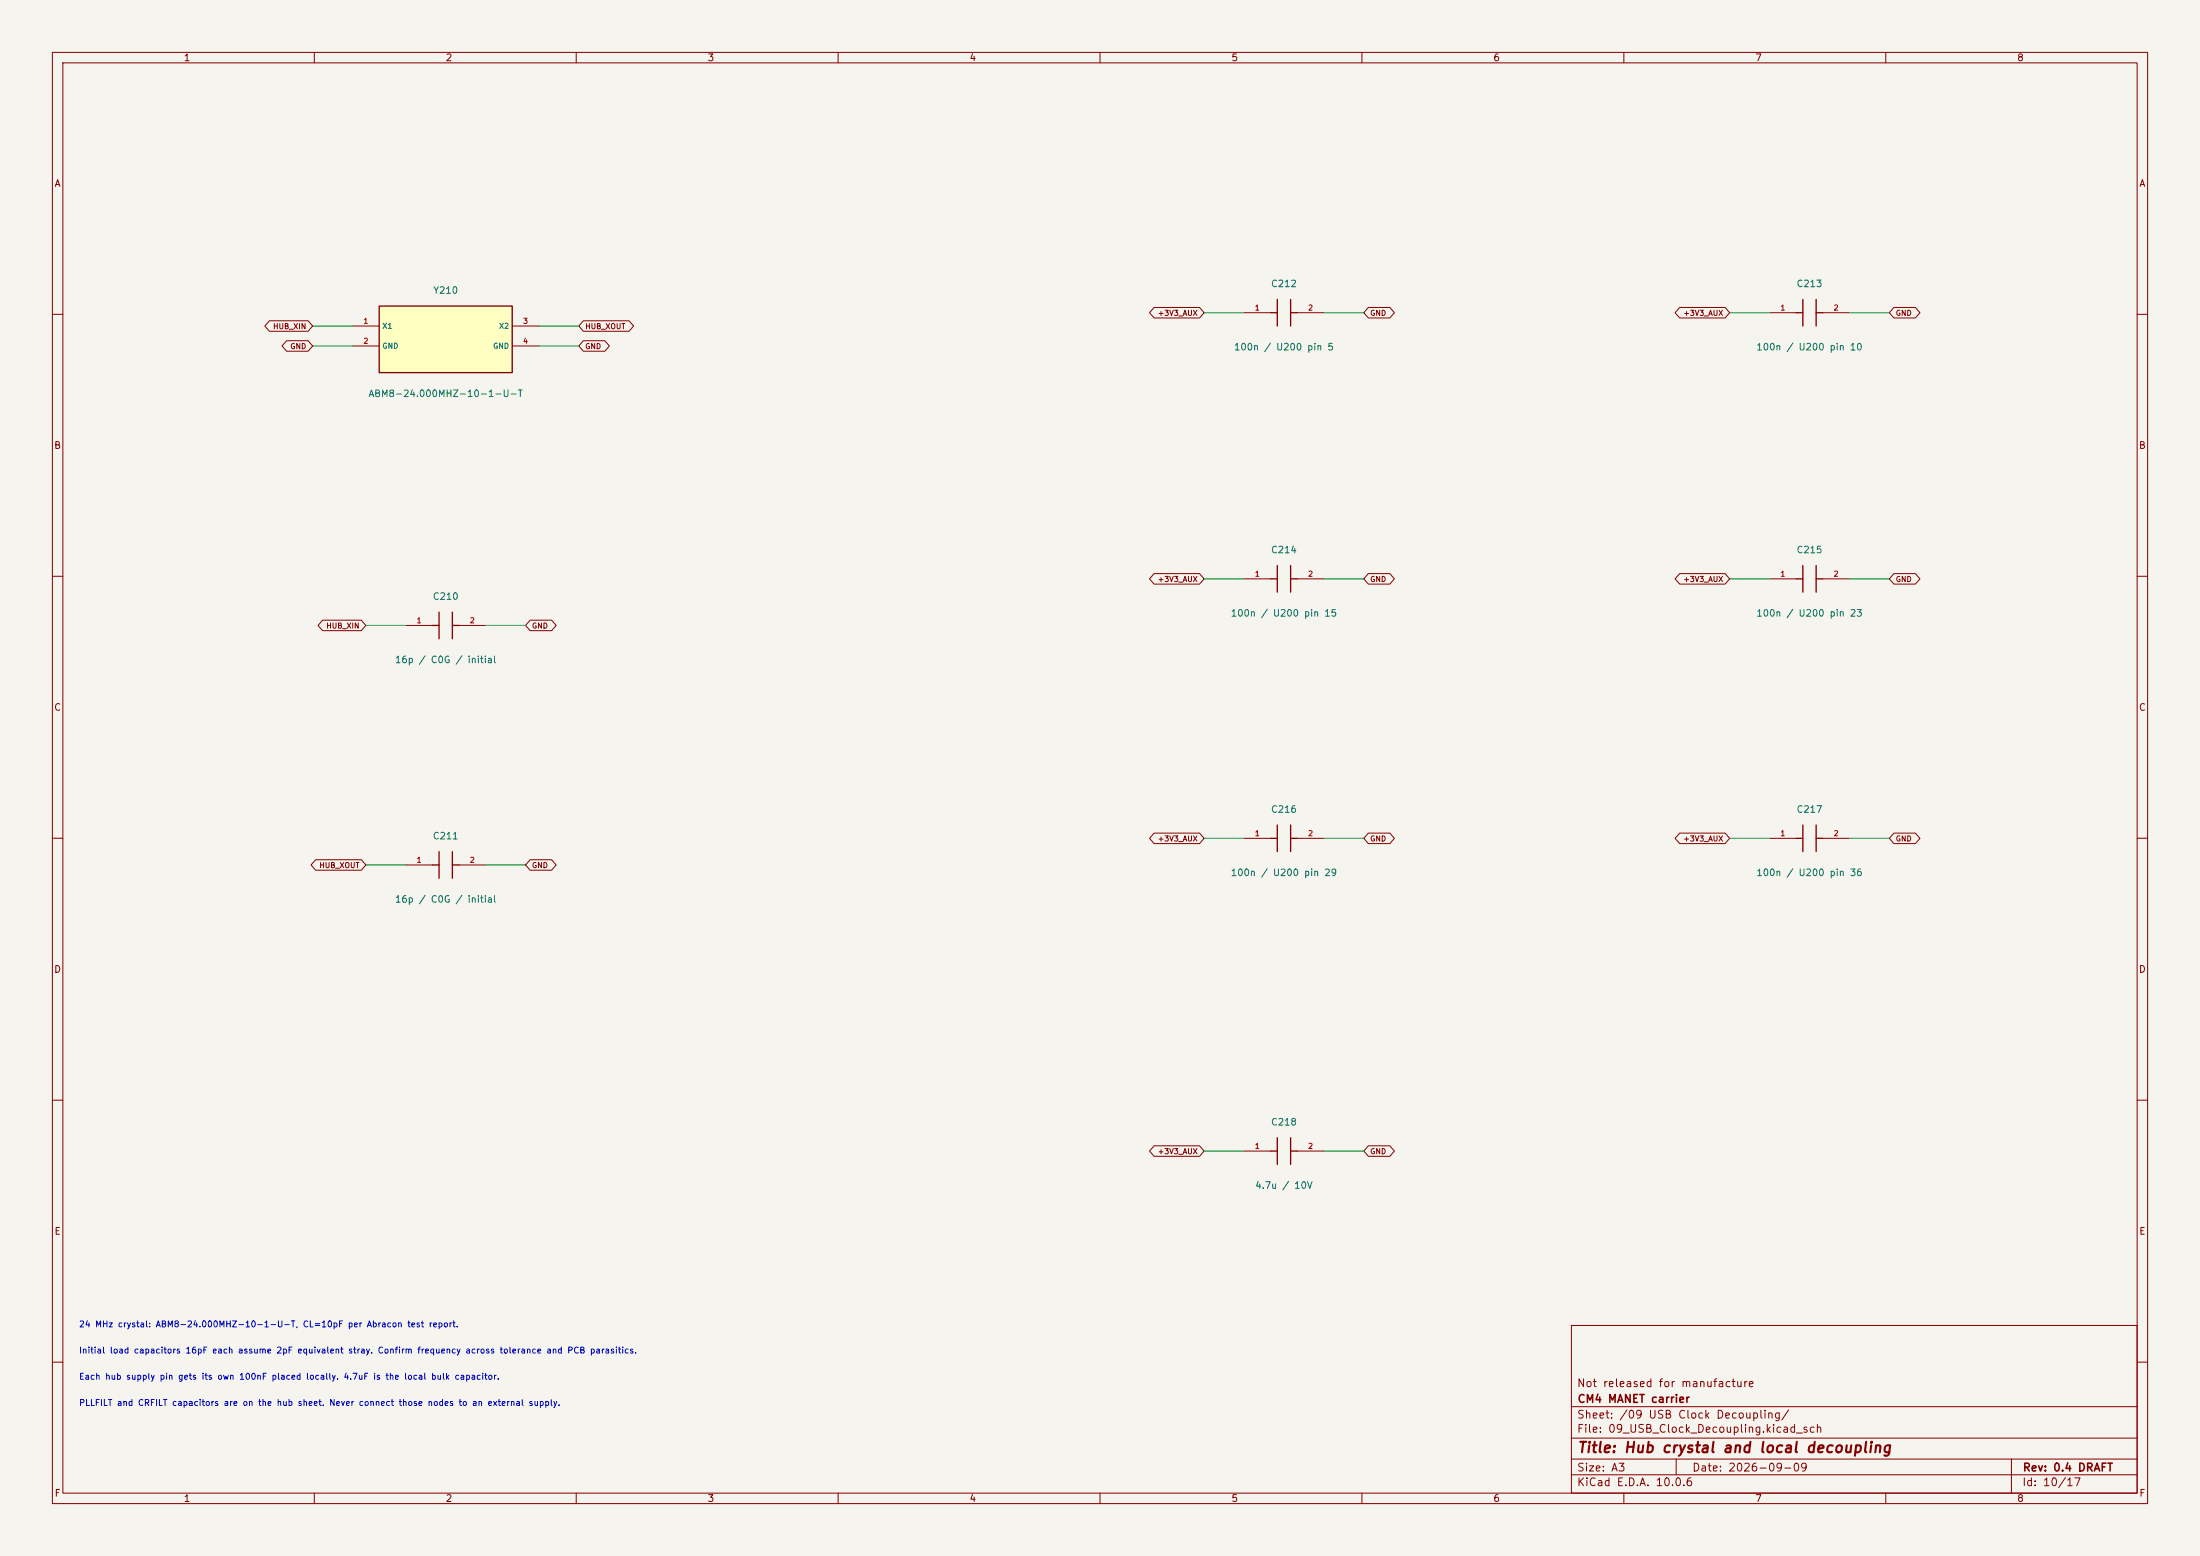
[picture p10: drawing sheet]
<svg xmlns="http://www.w3.org/2000/svg" width="420mm" height="297mm" viewBox="0 0 420 297" stroke-linecap="round" stroke-linejoin="round" font-family="sans-serif">
<path d="M0 0h420v297h-420z" fill="#f5f4ef" stroke="#f5f4ef" stroke-width=".19"/>
<g fill="none" stroke="#840000" stroke-width=".19">
<path d="M10 10h400v277h-400zM12 12h396v273h-396zM60 10v2M110 10v2M160 10v2M210 10v2M260 10v2M310 10v2M360 10v2M337.8 59.7h5.1M348 59.7h5.1M10 60h2"/>
<path d="M408 60h2M10 110h2M408 110h2M10 160h2M408 160h2M10 210h2M408 210h2M300 253h108v32h-108zM10 260h2M300 278.5h108M300 274.5h108M300 268.5h108"/>
<path d="M320 278.5v3M384 278.5v6.5M408 260h2M60 285v2M110 285v2M160 285v2M210 285v2M260 285v2M300 281.5h108M310 285v2M360 285v2"/>
</g>
<path d="M342.9 59.7h1.3M344.2 57.2v5M346.7 59.7h1.3M346.7 57.2v5" fill="none" stroke="#840000" stroke-width=".25"/>
<path d="M72.4 58.4h25.4v12.7h-25.4z" fill="#ffffc2"/>
<g fill="none" stroke="#840000" stroke-width=".25">
<path d="M72.4 58.4h25.4v12.7h-25.4zM242.6 59.7h1.2M243.8 57.2v5M246.4 59.7h1.2M246.4 57.2v5M82.5 119.4h1.3M83.8 116.8v5.1M86.4 116.8v5.1M86.4 119.4h1.2M242.6 110.5h1.2M243.8 108v5M246.4 108v5"/>
<path d="M246.4 110.5h1.2M342.9 110.5h1.3M344.2 108v5M346.7 110.5h1.3M346.7 108v5M243.8 157.5v5.1M246.4 157.5v5.1M344.2 157.5v5.1M346.7 157.5v5.1M82.5 165.1h1.3M83.8 162.6v5M86.4 165.1h1.2"/>
<path d="M86.4 162.6v5M242.6 160h1.2M246.4 160h1.2M342.9 160h1.3M346.7 160h1.3M242.6 219.7h1.2M243.8 217.2v5M246.4 217.2v5M246.4 219.7h1.2"/>
</g>
<g fill="none" stroke="#840000" stroke-width=".19">
<path d="M220.3 58.7h8.7l.9 1-.9 1h-8.7l-.8-1zM237.5 59.7h5.1M247.6 59.7h5.1M261.2 58.7h4.1l.9 1-.9 1h-4.1l-.9-1zM320.7 58.7h8.6l.9 1-.9 1h-8.6l-.9-1zM361.6 58.7h4.1l.8 1-.8 1h-4.1l-.9-1zM51.4 61.2h7.4l.9 1-.9 1h-7.4l-.8-1zM54.7 65h4.1l.9 1-.9 1h-4.1l-.9-1zM67.3 62.2h5.1M67.3 66h5.1M97.8 62.2h5.1M97.8 66h5.1"/>
<path d="M111.4 61.2h8.7l.9 1-.9 1h-8.7l-.9-1zM111.4 65h4.1l.8 1-.8 1h-4.1l-.9-1zM61.6 118.4h7.4l.8 1-.8 1h-7.4l-.9-1zM77.5 119.4h5M87.6 119.4h5.1M101.2 118.4h4.1l.9 1-.9 1h-4.1l-.9-1zM220.3 109.5h8.7l.9 1-.9 1h-8.7l-.8-1zM237.5 110.5h5.1M247.6 110.5h5.1M261.2 109.5h4.1l.9 1-.9 1h-4.1l-.9-1zM320.7 109.5h8.6l.9 1-.9 1h-8.6l-.9-1zM337.8 110.5h5.1"/>
<path d="M348 110.5h5.1M361.6 109.5h4.1l.8 1-.8 1h-4.1l-.9-1zM220.3 159h8.7l.9 1-.9 1h-8.7l-.8-1zM261.2 159h4.1l.9 1-.9 1h-4.1l-.9-1zM320.7 159h8.6l.9 1-.9 1h-8.6l-.9-1zM361.6 159h4.1l.8 1-.8 1h-4.1l-.9-1zM60.3 164.1h8.7l.8 1-.8 1h-8.7l-.9-1zM77.5 165.1h5M87.6 165.1h5.1M101.2 164.1h4.1l.9 1-.9 1h-4.1l-.9-1zM237.5 160h5.1M247.6 160h5.1"/>
<path d="M337.8 160h5.1M348 160h5.1M220.3 218.7h8.7l.9 1-.9 1h-8.7l-.8-1zM237.5 219.7h5.1M247.6 219.7h5.1M261.2 218.7h4.1l.9 1-.9 1h-4.1l-.9-1z"/>
</g>
<g fill="none" stroke="#009600" stroke-width=".19">
<path d="M229.9 59.7h7.6M252.7 59.7h7.6M330.2 59.7h7.6M353.1 59.7h7.6M59.7 66h7.6M59.7 62.2h7.6M102.9 66h7.6M102.9 62.2h7.6M69.8 119.4h7.7M92.7 119.4h7.6M229.9 110.5h7.6M252.7 110.5h7.6"/>
<path d="M330.2 110.5h7.6M353.1 110.5h7.6M69.8 165.1h7.7M92.7 165.1h7.6M229.9 160h7.6M252.7 160h7.6M330.2 160h7.6M353.1 160h7.6M229.9 219.7h7.6M252.7 219.7h7.6"/>
</g>
<text font-size="2" fill="#840000" x="301" y="277.8">Title: Hub crystal and local decoupling</text>
<g font-size="1.5" fill="#840000">
<text x="300.9" y="265.1">Not released for manufacture</text>
<text x="301" y="268.1">CM4 MANET carrier</text>
<text x="300.9" y="273.8">File: 09_USB_Clock_Decoupling.kicad_sch</text>
<text x="300.9" y="271.1">Sheet: /09 USB Clock Decoupling/</text>
<text x="300.9" y="281.2">Size: A3</text>
<text x="322.9" y="281.2">Date: 2026-09-09</text>
<text x="386" y="281.2">Rev: 0.4 DRAFT</text>
<text x="300.9" y="284">KiCad E.D.A. 10.0.6</text>
<text x="385.9" y="284">Id: 10/17</text>
</g>
<g font-size="1.3" fill="#840000">
<text x="35" y="12">1</text>
<text x="85" y="12">2</text>
<text x="135" y="12">3</text>
<text x="185" y="12">4</text>
<text x="235" y="12">5</text>
<text x="285" y="12">6</text>
<text x="335" y="12">7</text>
<text x="385" y="12">8</text>
<text x="10.3" y="36">A</text>
<text x="408.3" y="36">A</text>
<text x="10.2" y="86">B</text>
<text x="408.2" y="86">B</text>
<text x="10.2" y="136">C</text>
<text x="408.2" y="136">C</text>
<text x="10.2" y="186">D</text>
<text x="408.2" y="186">D</text>
<text x="10.3" y="236">E</text>
<text x="408.3" y="236">E</text>
<text x="10.3" y="286">F</text>
<text x="35" y="287">1</text>
<text x="85" y="287">2</text>
<text x="135" y="287">3</text>
<text x="185" y="287">4</text>
<text x="235" y="287">5</text>
<text x="285" y="287">6</text>
<text x="335" y="287">7</text>
<text x="385" y="287">8</text>
<text x="408.3" y="286">F</text>
</g>
<g font-size="1.3" fill="#006464">
<text x="82.6" y="56.4">Y210</text>
<text x="242.5" y="55.1">C212</text>
<text x="342.9" y="55.1">C213</text>
<text x="235.5" y="67.2">100n / U200 pin 5</text>
<text x="335.2" y="67.2">100n / U200 pin 10</text>
<text x="70.2" y="76.1">ABM8-24.000MHZ-10-1-U-T</text>
<text x="242.5" y="105.9">C214</text>
<text x="342.9" y="105.9">C215</text>
<text x="82.5" y="114.8">C210</text>
<text x="234.9" y="118">100n / U200 pin 15</text>
<text x="335.2" y="118">100n / U200 pin 23</text>
<text x="75.3" y="126.9">16p / C0G / initial</text>
<text x="242.5" y="155.4">C216</text>
<text x="342.9" y="155.4">C217</text>
<text x="82.5" y="160.5">C211</text>
<text x="234.9" y="167.5">100n / U200 pin 29</text>
<text x="335.2" y="167.5">100n / U200 pin 36</text>
<text x="75.3" y="172.6">16p / C0G / initial</text>
<text x="242.5" y="215.1">C218</text>
<text x="239.5" y="227.2">4.7u / 10V</text>
</g>
<g font-size="1.2" fill="#0000c2">
<text x="15" y="253.6">24 MHz crystal: ABM8-24.000MHZ-10-1-U-T, CL=10pF per Abracon test report.</text>
<text x="15" y="258.6">Initial load capacitors 16pF each assume 2pF equivalent stray. Confirm frequency across tolerance and PCB parasitics.</text>
<text x="15" y="263.6">Each hub supply pin gets its own 100nF placed locally. 4.7uF is the local bulk capacitor.</text>
<text x="15" y="268.6">PLLFILT and CRFILT capacitors are on the hub sheet. Never connect those nodes to an external supply.</text>
</g>
<g font-size="1" fill="#a90000">
<text x="239.5" y="59.5">1</text>
<text x="249.6" y="59.5">2</text>
<text x="339.8" y="59.5">1</text>
<text x="349.9" y="59.5">2</text>
<text x="69.3" y="62">1</text>
<text x="69.3" y="65.9">2</text>
<text x="99.8" y="62">3</text>
<text x="99.8" y="65.9">4</text>
<text x="239.5" y="110.3">1</text>
<text x="249.6" y="110.3">2</text>
<text x="339.8" y="110.3">1</text>
<text x="349.9" y="110.3">2</text>
<text x="79.4" y="119.2">1</text>
<text x="89.6" y="119.2">2</text>
<text x="239.5" y="159.8">1</text>
<text x="249.6" y="159.8">2</text>
<text x="339.8" y="159.8">1</text>
<text x="349.9" y="159.8">2</text>
<text x="79.4" y="164.9">1</text>
<text x="89.6" y="164.9">2</text>
<text x="239.5" y="219.5">1</text>
<text x="249.6" y="219.5">2</text>
</g>
<g font-size="1" fill="#840000">
<text x="52" y="63.1">HUB_XIN</text>
<text x="111.6" y="63.1">HUB_XOUT</text>
<text x="220.9" y="60.5">+3V3_AUX</text>
<text x="261.5" y="60.5">GND</text>
<text x="321.3" y="60.5">+3V3_AUX</text>
<text x="361.8" y="60.5">GND</text>
<text x="55.3" y="66.9">GND</text>
<text x="111.6" y="66.9">GND</text>
<text x="220.9" y="111.3">+3V3_AUX</text>
<text x="261.5" y="111.3">GND</text>
<text x="321.3" y="111.3">+3V3_AUX</text>
<text x="361.8" y="111.3">GND</text>
<text x="62.2" y="120.2">HUB_XIN</text>
<text x="101.5" y="120.2">GND</text>
<text x="220.9" y="160.8">+3V3_AUX</text>
<text x="261.5" y="160.8">GND</text>
<text x="321.3" y="160.8">+3V3_AUX</text>
<text x="361.8" y="160.8">GND</text>
<text x="60.9" y="165.9">HUB_XOUT</text>
<text x="101.5" y="165.9">GND</text>
<text x="220.9" y="220.5">+3V3_AUX</text>
<text x="261.5" y="220.5">GND</text>
</g>
<g font-size="1" fill="#006464">
<text x="72.9" y="63">X1</text>
<text x="95.2" y="63">X2</text>
<text x="72.9" y="66.8">GND</text>
<text x="94" y="66.8">GND</text>
</g>
</svg>
